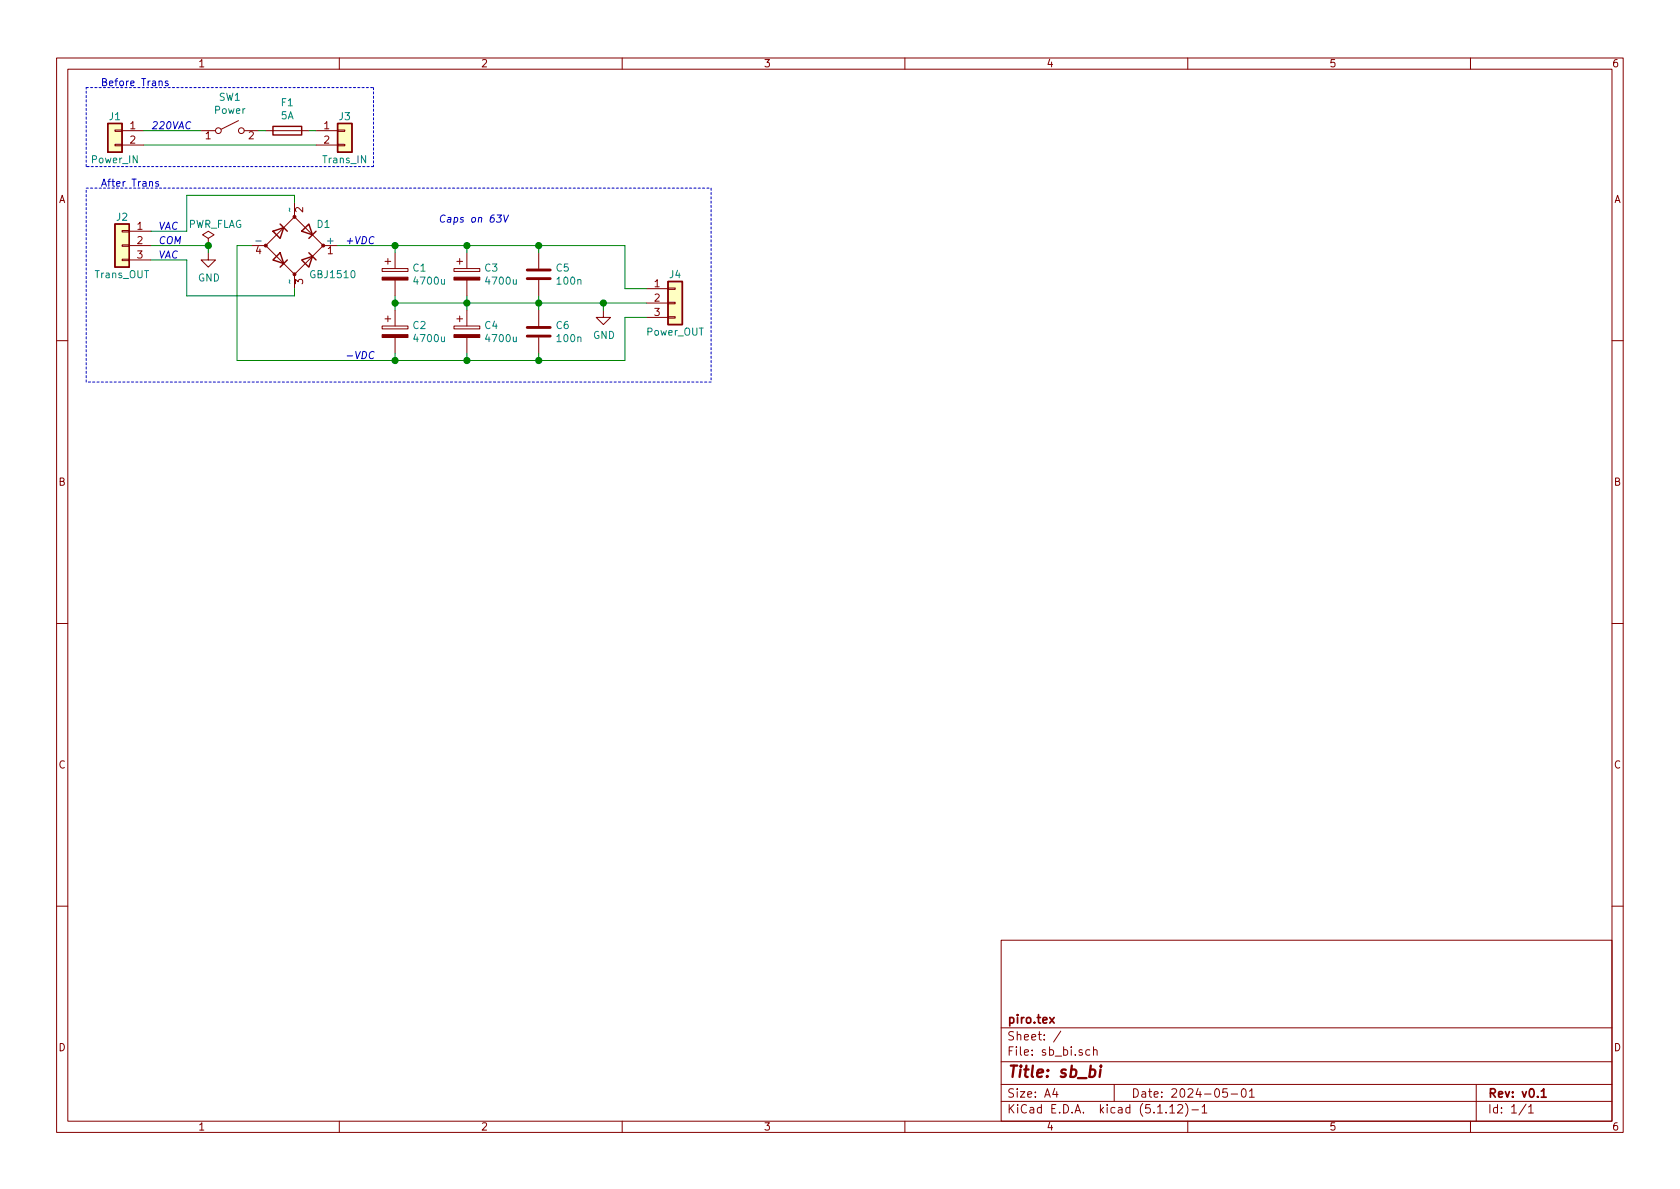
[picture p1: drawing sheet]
<svg xmlns="http://www.w3.org/2000/svg" width="297mm" height="210mm" viewBox="0 0 297 210" stroke-linecap="round" stroke-linejoin="round" font-family="sans-serif">
<g fill="none" stroke="#840000" stroke-width=".18">
<path d="M10 10.3h277v189.9h-277zM12 12.2h273v186.1h-273zM60 10.3v1.9M110 10.3v1.9M160 10.3v1.9M210 10.3v1.9M260 10.3v1.9M20.3 25.5h1.3v.3h-1.3zM20.3 23h1.3v.2h-1.3zM21.6 23.1h3.8M21.6 25.6h3.8M35.6 23.1h2.5"/>
<path d="M42.2 21.3l-3.1 1.6M43.2 23.1h2.5M47 23.1h7.6M52.1 38.3l5 5.1-5 5.1-5.1-5.1zM52.1 35.8v2.5M55.9 23.1h3.8M55.9 25.6h3.8M59.7 25.5h1.3v.3h-1.3zM59.7 23h1.3v.2h-1.3zM21.6 45.8h1.3v.3h-1.3zM21.6 40.8h1.3v.2h-1.3zM21.6 43.3h1.3v.3h-1.3z"/>
<path d="M22.9 40.9h3.8M22.9 43.4h3.8M22.9 46h3.8M36.8 44.7v1.3h1.3l-1.3 1.2-1.2-1.2h1.2M36.8 42.2l1-.7-1-.6-1 .6 1 .7v1.2M36.8 43.4h.1M44.4 43.4h2.6M52.1 48.5v2.5M57.1 43.4h2.6M67.6 57.7h4.5v.5h-4.5zM67.6 47.5h4.5v.5h-4.5zM68.1 56.4h1"/>
<path d="M68.1 46.2h1M68.6 45.7v1M68.6 55.9v1M69.8 44.7v2.8M69.8 49.5v2.8M69.8 54.9v2.8M69.8 59.7v2.8M80.3 57.7h4.5v.5h-4.5zM80.3 47.5h4.5v.5h-4.5zM80.8 56.4h1M80.8 46.2h1M81.3 45.7v1"/>
<path d="M81.3 55.9v1M82.5 44.7v2.8M82.5 49.5v2.8M82.5 54.9v2.8M82.5 59.7v2.8M95.2 44.7v2.8M95.2 49.5v2.8M95.2 54.9v2.8M95.2 59.7v2.8M106.7 54.9v1.2h1.2l-1.2 1.3-1.3-1.3h1.3M114.3 51h3.8M114.3 53.6h3.8"/>
<path d="M114.3 56.1h3.8M118.1 56h1.3v.3h-1.3zM118.1 50.9h1.3v.3h-1.3zM118.1 53.5h1.3v.2h-1.3zM10 60.2h2M285 60.2h2M10 110.3h2M285 110.3h2M10 160.2h2M177 166.3h108v32h-108zM285 160.2h2M60 198.3v1.9"/>
<path d="M110 198.3v1.9M160 198.3v1.9M177 194.8h108M177 191.8h108M177 187.8h108M177 181.8h108M186.5 192.5l-.4 1h1M186.8 193v1M187.6 182.3l-1.3 2M192.7 185.7l-.4-.1-.3 .3v.6l.3 .1 .4-.1M193.3 185.7l.2-.1 .4 .1 .1 .9M193.3 185.1v1.5"/>
<path d="M197 191.8v3M206.8 195.8l.5-.5v1.5M206.8 196.8h.9M208.3 195.5l.2-.2h.3l.2 .2 .1 .3-.9 1h.9M209.6 195.1a1.71 1.71 0 0 1 0 2.3M210 198.3v1.9M210.7 196.3h1.2M212.5 195.8l.5-.5v1.5M212.5 196.8h.9M217 192.5h-.7l-.1 .7 .2-.1 .5 .1 .1 .2v.5l-.2 .1-.6-.1M217.7 193.5h1.1M219.6 192.7l.4-.2a.94 .94 0 0 1 0 1.5 .82 .82 0 0 1-.4-1.3z"/>
<path d="M220.9 193l.4-.5v1.5M220.9 194h.9M260 198.3v1.9M261 191.8v6.5M269.8 195.2l-1.2 2M270.3 195.8l.4-.5v1.5M270.3 196.8h.8"/>
<circle cx="38.6" cy="23.1" r=".51"/>
<circle cx="42.7" cy="23.1" r=".51"/>
</g>
<path d="M185.6 179.9l.8 1M186.4 179.9l-.8 1M272.5 193l.4-.5v1.5M272.5 194h.9" fill="none" stroke="#840000" stroke-width=".3"/>
<path d="M194.6 189.1l-.2 1.3M194.7 188.4l-.1 .2" fill="none" stroke="#840000" stroke-width=".41"/>
<g fill="#ffffc2" stroke="#ffffc2" stroke-width=".18">
<path d="M19 21.8h2.6v5.1h-2.6z"/>
<path d="M20.3 39.6h2.6v7.6h-2.6z"/>
<path d="M118.1 49.8h2.5v7.6h-2.5z"/>
<path d="M59.7 21.8h2.5v5.1h-2.5z"/>
</g>
<g fill="none" stroke="#840000" stroke-width=".25">
<path d="M19 21.8h2.6v5.1h-2.6zM20.3 39.6h2.6v7.6h-2.6zM48.3 22.3h5v1.6h-5zM49.5 39.6l1.3 1.3M54.6 39.6l.6 1.9-1.9-.6zM59.7 21.8h2.5v5.1h-2.5zM48.3 40.9l1.9-.6-.7 1.9zM48.3 46l1.2-1.3 .7 1.9zM50.8 46l-1.3 1.2M53.3 46l1.9-.7-.6 1.9zM54.6 44.7l1.3 1.3M55.9 40.9l-1.3 1.3"/>
<path d="M118.1 49.8h2.5v7.6h-2.5z"/>
</g>
<path d="M93.2 49.3h4.1M93.2 47.7h4.1M93.2 59.4h4.1M93.2 57.9h4.1" fill="none" stroke="#840000" stroke-width=".51"/>
<g fill="#840000" stroke="#840000" stroke-width=".18">
<path d="M80.3 59.2h4.5v.5h-4.5z"/>
<path d="M67.6 59.2h4.5v.5h-4.5z"/>
<path d="M80.3 49h4.5v.5h-4.5z"/>
<path d="M67.6 49h4.5v.5h-4.5z"/>
<circle cx="47" cy="43.4" r=".25"/>
<circle cx="52.1" cy="48.5" r=".25"/>
<circle cx="52.1" cy="38.3" r=".25"/>
<circle cx="57.1" cy="43.4" r=".25"/>
</g>
<path d="M51.1 36.8l.2 .6M51.1 49.5l.2 .6" fill="none" stroke="#008484" stroke-width=".18"/>
<path d="M15.2 15.5h50.8M66 15.5v14M15.2 33.3h110.5M15.2 29.5v-14M66 29.5h-50.8M125.7 33.3v34.3M15.2 67.6v-34.3M125.7 67.6h-110.5" fill="none" stroke="#0000c2" stroke-width=".18" stroke-dasharray=".4 .4"/>
<g fill="none" stroke="#008400" stroke-width=".18">
<path d="M25.4 25.6h30.5M25.4 23.1h10.2M45.7 23.1h1.3M52.1 35.8v-1.3h-19.1v6.4h-6.3M54.6 23.1h1.3M26.7 43.4h10.1v1.3M26.7 46h6.3v6.3h19.1v-1.3M44.4 43.4h-2.5v20.3h68.6v-7.6h3.8M59.7 43.4h50.8v7.6h3.8M69.8 43.4v1.3M69.8 52.3v2.6M69.8 53.6h44.5"/>
<path d="M82.5 43.4v1.3M82.5 52.3v2.6M95.2 43.4v1.3M95.2 52.3v2.6M106.7 53.6v1.3M69.8 62.5v1.2M82.5 62.5v1.2M95.2 62.5v1.2"/>
</g>
<path d="M28.1 14.4l.2-.1 .3 .1 .1 .8M29.7 14.4l-.3-.1-.2 .2 .1 .2 .4 .1v.3h-.5M28 32.2l-.3-.1-.2 .2 .1 .2 .4 .1v.3h-.5M87.9 38h.8l-.5 .5 .3 .1 .1 .2-.2 .4-.5 .1-.1-.1M89.1 38l.2 1.3 .6-1.3M66.1 62.3a.61 .61 0 0 0-.8 .3 .61 .61 0 0 0 .5 .8l.2-.1" fill="none" stroke="#0000c2" stroke-width=".18"/>
<g fill="#008400" stroke="#008400" stroke-width=".25">
<circle cx="95.3" cy="63.7" r=".51"/>
<circle cx="95.3" cy="53.6" r=".51"/>
<circle cx="82.6" cy="63.7" r=".51"/>
<circle cx="82.6" cy="53.6" r=".51"/>
<circle cx="82.6" cy="43.4" r=".51"/>
<circle cx="95.3" cy="43.4" r=".51"/>
<circle cx="69.9" cy="43.4" r=".51"/>
<circle cx="69.9" cy="63.7" r=".51"/>
<circle cx="69.9" cy="53.6" r=".51"/>
<circle cx="36.8" cy="43.4" r=".51"/>
<circle cx="106.7" cy="53.6" r=".51"/>
</g>
<text font-size="2.8" fill="#840000" x="178" y="190.5">Title: sb_bi</text>
<g font-size="2.1" fill="#840000">
<text x="178" y="184">Sheet: /</text>
<text x="178" y="181">piro.tex</text>
<text x="178" y="186.7">File: sb_bi.sch</text>
<text x="178" y="196.9">KiCad E.D.A. kicad (5.1.12)-1</text>
<text x="178" y="194.1">Size: A4</text>
<text x="200" y="194.1">Date: 2024-05-01</text>
<text x="263" y="194.1">Rev: v0.1</text>
<text x="263" y="196.9">Id: 1/1</text>
</g>
<g font-size="1.8" fill="#840000">
<text x="35" y="11.9">1</text>
<text x="85" y="11.9">2</text>
<text x="135" y="11.9">3</text>
<text x="185" y="11.9">4</text>
<text x="235" y="11.9">5</text>
<text x="285" y="11.9">6</text>
<text x="23" y="22.9">1</text>
<text x="57.3" y="22.9">1</text>
<text x="23" y="25.4">2</text>
<text x="36.3" y="24.6">1</text>
<text x="44" y="24.6">2</text>
<text x="57.3" y="25.4">2</text>
<text x="10.4" y="35.9">A</text>
<text x="285.4" y="35.9">A</text>
<text x="24.3" y="40.6">1</text>
<text x="53.6" y="37.6" transform="rotate(-90 53.6 37.6)">2</text>
<text x="24.3" y="43.2">2</text>
<text x="24.3" y="45.7">3</text>
<text x="45.2" y="45">4</text>
<text x="57.9" y="45">1</text>
<text x="53.6" y="50.3" transform="rotate(-90 53.6 50.3)">3</text>
<text x="115.7" y="50.8">1</text>
<text x="115.7" y="53.3">2</text>
<text x="115.7" y="55.9">3</text>
<text x="10.4" y="85.9">B</text>
<text x="285.4" y="85.9">B</text>
<text x="10.4" y="135.9">C</text>
<text x="285.4" y="135.9">C</text>
<text x="10.4" y="185.9">D</text>
<text x="285.4" y="185.9">D</text>
<text x="35" y="199.9">1</text>
<text x="85" y="199.9">2</text>
<text x="135" y="199.9">3</text>
<text x="185" y="199.9">4</text>
<text x="235" y="199.9">5</text>
<text x="285" y="199.9">6</text>
</g>
<g font-size="1.8" fill="#0000c2">
<text x="17.8" y="15.2">Before Trans</text>
<text x="26.7" y="22.9">220VAC</text>
<text x="17.8" y="33">After Trans</text>
<text x="27.9" y="40.6">VAC</text>
<text x="77.5" y="39.4">Caps on 63V</text>
<text x="27.9" y="43.2">COM</text>
<text x="27.9" y="45.7">VAC</text>
<text x="61" y="43.2">+VDC</text>
<text x="61" y="63.5">-VDC</text>
</g>
<g font-size="1.8" fill="#008484">
<text x="38.7" y="17.8">SW1</text>
<text x="19.4" y="21.3">J1</text>
<text x="38" y="20.1">Power</text>
<text x="49.7" y="21.1">5A</text>
<text x="49.8" y="18.8">F1</text>
<text x="60" y="21.3">J3</text>
<text x="16.3" y="28.9">Power_IN</text>
<text x="57.2" y="28.9">Trans_IN</text>
<text x="20.6" y="39">J2</text>
<text x="33.1" y="40.3">PWR_FLAG</text>
<text x="56.1" y="40.3">D1</text>
<text x="45.4" y="43.2">-</text>
<text x="57.9" y="43.2">+</text>
<text x="16.8" y="49.2">Trans_OUT</text>
<text x="35" y="49.8">GND</text>
<text x="55.1" y="49.2">GBJ1510</text>
<text x="73.1" y="48">C1</text>
<text x="73.4" y="50.3">4700u</text>
<text x="85.8" y="48">C3</text>
<text x="86.1" y="50.3">4700u</text>
<text x="98.4" y="48">C5</text>
<text x="98.6" y="50.3">100n</text>
<text x="118.4" y="49.2">J4</text>
<text x="73.1" y="58.2">C2</text>
<text x="85.8" y="58.2">C4</text>
<text x="98.4" y="58.2">C6</text>
<text x="104.9" y="59.9">GND</text>
<text x="114.4" y="59.4">Power_OUT</text>
<text x="73.4" y="60.5">4700u</text>
<text x="86.1" y="60.5">4700u</text>
<text x="98.6" y="60.5">100n</text>
</g>
</svg>
